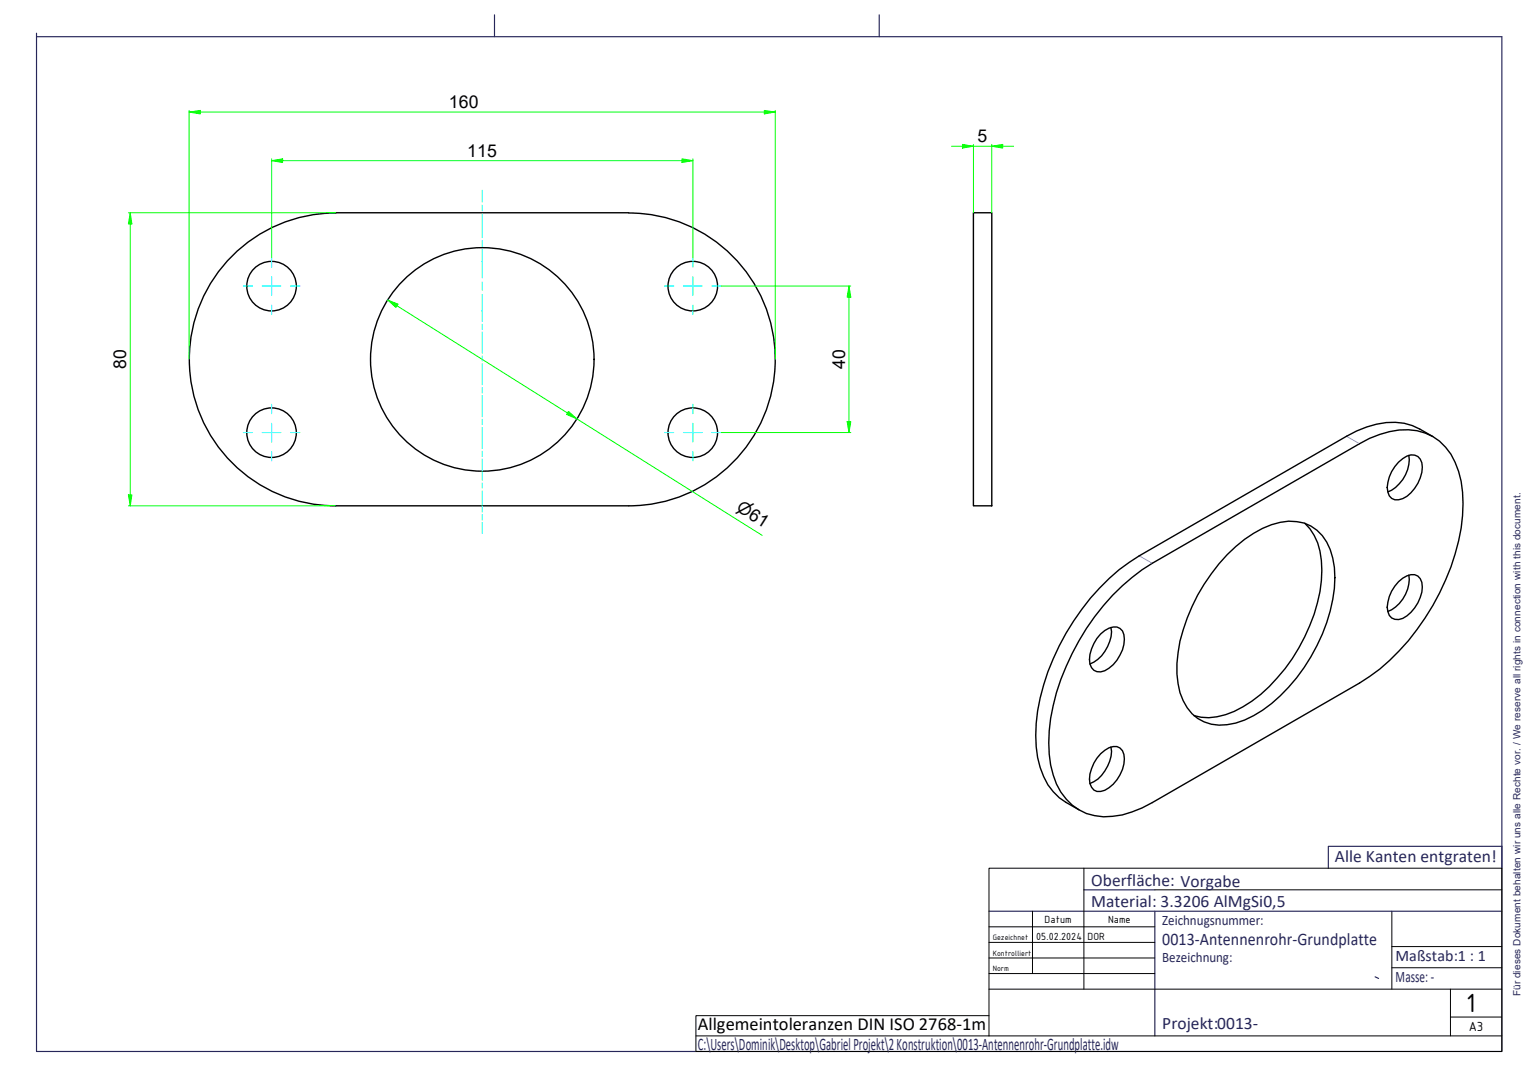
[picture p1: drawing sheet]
<svg xmlns="http://www.w3.org/2000/svg" width="420mm" height="297mm" viewBox="0 0 420 297" stroke-linecap="round" stroke-linejoin="round" font-family="sans-serif">
<!-- layer: AM_0 -->
<g fill="none" stroke="#000" stroke-width=".38">
<path d="M91.6 58.1h80M91.7 58.2a40 40 0 0 0-40 39.9 40 40 0 0 0 40 40h79.9a40 40 0 0 0 40-40 40 40 0 0 0-39.9-39.9M265.7 58.1h5.1v80h-5.1zM391.2 119.2a18.4 18.4 0 0 0-10.3-3.9 24.7 24.7 0 0 0-13.3 3.8l-56.6 32.7a60.7 60.7 0 0 0-23.5 28.1 47.6 47.6 0 0 0-4.2 26.9 17.1 17.1 0 0 0 7.7 12.3l3.6 2M381.8 126.2a4.4 4.4 0 0 1 5.3-1.6 4.2 4.2 0 0 1 1.1 4.4 10.5 10.5 0 0 1-5.2 7.1 2.67 2.67 0 0 1-4.1-1.7 9.7 9.7 0 0 1 2.9-8.2zM384.6 124.3a9.7 9.7 0 0 1-5.7 10M335 151.4a29.9 29.9 0 0 1 14.5-8.8 11.3 11.3 0 0 1 13.7 7.4 28.1 28.1 0 0 1 0 16.8 49.2 49.2 0 0 1-18.5 27.1 18.7 18.7 0 0 1-14 3.8 11.5 11.5 0 0 1-8.6-8.6 30.2 30.2 0 0 1 .9-17.2 50.8 50.8 0 0 1 12-20.5zM356.2 142.9a16.4 16.4 0 0 1 4.7 12.8 45.9 45.9 0 0 1-10.1 26.8 35.9 35.9 0 0 1-16.2 12.6 13.8 13.8 0 0 1-8.7 .3M381.8 158.8a5.4 5.4 0 0 1 4.4-1.9 3 3 0 0 1 2.1 3.4 10.6 10.6 0 0 1-5.3 8.5 2.74 2.74 0 0 1-4.1-1.8 9.7 9.7 0 0 1 2.9-8.2zM384.6 157a9.7 9.7 0 0 1-5.7 9.9M300.5 173.1a5.4 5.4 0 0 1 4.4-1.9 2.93 2.93 0 0 1 2.1 3.3 10.6 10.6 0 0 1-5.4 8.6 2.86 2.86 0 0 1-3-.2 2.86 2.86 0 0 1-1.2-2.8 11 11 0 0 1 3.1-7zM303.3 171.3a9.8 9.8 0 0 1-3.6 8.7l-2.1 1.3"/>
<path d="M303.7 162.5a53.6 53.6 0 0 1 10.9-8.7l56.6-32.7a23.5 23.5 0 0 1 15.6-3.5 14.1 14.1 0 0 1 10.5 8.6 32.2 32.2 0 0 1 1.6 18 64.7 64.7 0 0 1-25 40.5l-2.7 1.8-56.6 32.6a22.6 22.6 0 0 1-15.8 3.6 14.7 14.7 0 0 1-11.3-11.1 39.5 39.5 0 0 1 .9-22.5 68.4 68.4 0 0 1 15.3-26.6zM300.5 205.8a5.3 5.3 0 0 1 4.4-2 3 3 0 0 1 2.1 3.4 10.4 10.4 0 0 1-5.4 8.6 2.82 2.82 0 0 1-3.1-.2 2.82 2.82 0 0 1-1.1-2.9 11 11 0 0 1 3.1-6.9zM303.3 203.9a9.8 9.8 0 0 1-3.6 8.8l-2.1 1.2"/>
<circle cx="74.1" cy="78.1" r="6.8"/>
<circle cx="189.1" cy="78.1" r="6.8"/>
<circle cx="131.7" cy="98.1" r="30.5"/>
<circle cx="74.1" cy="118.1" r="6.8"/>
<circle cx="189.1" cy="118.1" r="6.8"/>
</g>
<!-- layer: AM_TANG -->
<path d="M367.6 119.1l3.6 2M311 151.8l3.6 2" fill="none" stroke="#8080ff" stroke-width=".27"/>
<path d="M10 10h400v277.1h-400zM10 9.1v.9M135 4v6M240 4v6M362.6 237v-5.9h47.4v5.9M270 248.8h140M295.9 242.9h19.4M315.3 248.8v34M375.4 266.7l1 .4" fill="none" stroke="#262659" stroke-width=".32"/>
<!-- layer: AM_0 -->
<path d="M380 258.4h30M380 248.8v21.3M270 277.3h-80v9.8h80M380 264.2h30M190 282.8h80" fill="none" stroke="#000" stroke-width=".27"/>
<!-- layer: Schriftkopf -->
<path d="M295.9 237v33.1M270 253h45.3M270 257.3h45.3M281.9 248.8v17M315.3 242.9h94.7M270 261.5h45.3M270 265.8h45.3M270 270.1h140M396 277.7h14M396 270.1v12.7M410 282.8h-140v-45.8h140v50.1h-140" fill="none" stroke="#000" stroke-width=".27"/>
<!-- layer: AM_5 -->
<path d="M270.8 39.9h2.9" fill="none" stroke="#0f0" stroke-width=".27"/>
<path d="M270.8 39.9l2.9-.5v1z" fill-rule="evenodd" fill="#0f0"/>
<path d="M262.8 39.9h2.9M270.8 39.9l2.9-.5v1z" fill="none" stroke="#0f0" stroke-width=".27"/>
<path d="M262.8 39.4l2.9 .5-2.9 .5z" fill-rule="evenodd" fill="#0f0"/>
<path d="M51.6 30.6h3.1M259.8 39.9h3M262.8 39.4l2.9 .5-2.9 .5zM265.7 39.9h5.1M265.7 39.4v18.7M270.8 39.4v18.7M273.7 39.9h3" fill="none" stroke="#0f0" stroke-width=".27"/>
<path d="M51.6 30.6l3.1-.5v1z" fill-rule="evenodd" fill="#0f0"/>
<path d="M51.6 30.6l3.1-.5v1zM208.7 30.6h2.9" fill="none" stroke="#0f0" stroke-width=".27"/>
<path d="M208.7 30.1l2.9 .5-2.9 .5z" fill-rule="evenodd" fill="#0f0"/>
<path d="M51.6 30.1v68M54.7 30.6h154M208.7 30.1l2.9 .5-2.9 .5zM211.6 30.1v68M35.6 58.1v3" fill="none" stroke="#0f0" stroke-width=".27"/>
<path d="M35.6 58.1l.4 3h-.9z" fill-rule="evenodd" fill="#0f0"/>
<path d="M35.6 58.1l.4 3h-.9zM35.6 135.1v3" fill="none" stroke="#0f0" stroke-width=".27"/>
<path d="M35.1 135.1h.9l-.4 3z" fill-rule="evenodd" fill="#0f0"/>
<path d="M35.1 58.1h56.5M35.6 61.1v74M154.9 112.8l2.6 1.5M35.1 135.1h.9l-.4 3zM35.1 138.1h56.5" fill="none" stroke="#0f0" stroke-width=".27"/>
<path d="M155.2 112.3l2.3 2-2.8-1.2z" fill-rule="evenodd" fill="#0f0"/>
<path d="M105.9 81.9l2.5 1.6M155.2 112.3l2.3 2-2.8-1.2z" fill="none" stroke="#0f0" stroke-width=".27"/>
<path d="M105.9 81.9l2.7 1.1-.5 .9z" fill-rule="evenodd" fill="#0f0"/>
<path d="M74.2 43.9h3M105.9 81.9l2.7 1.1-.5 .9zM108.4 83.5l46.5 29.3M157.5 114.3l50.6 31.9" fill="none" stroke="#0f0" stroke-width=".27"/>
<!-- layer: AM_7 -->
<g fill="none" stroke="#0ff" stroke-width=".27">
<path d="M66.4 78.1h2.6M71.6 78.1h5.1M74.2 70.3v2.6M74.2 75.6v5.1M79.3 78.1h2.6M181.4 78.1h2.6M186.6 78.1h5.1M189.2 70.3v2.6M189.2 75.6v5.1M194.3 78.1h2.6M74.2 83.3v2.5M189.2 83.3v2.5"/>
<path d="M66.4 118.1h2.6M71.6 118.1h5.1M74.2 110.3v2.7M74.2 115.6v5.1M79.3 118.1h2.6M181.4 118.1h2.6M186.6 118.1h5.1M189.2 110.3v2.7M189.2 115.6v5.1M194.3 118.1h2.6M74.2 123.3v2.5M189.2 123.3v2.5"/>
</g>
<!-- layer: AM_5 -->
<path d="M74.2 43.9l3-.5v1z" fill-rule="evenodd" fill="#0f0"/>
<path d="M74.2 43.9l3-.5v1zM186.2 43.9h3" fill="none" stroke="#0f0" stroke-width=".27"/>
<path d="M186.2 43.4l3 .5-3 .5z" fill-rule="evenodd" fill="#0f0"/>
<path d="M74.2 43.4v26.9M77.2 43.9h109M186.2 43.4l3 .5-3 .5zM189.2 43.4v26.9M231.8 78.1v3" fill="none" stroke="#0f0" stroke-width=".27"/>
<path d="M231.8 78.1l.5 3h-1z" fill-rule="evenodd" fill="#0f0"/>
<path d="M231.8 78.1l.5 3h-1zM231.8 115.1v3" fill="none" stroke="#0f0" stroke-width=".27"/>
<path d="M231.3 115.1h1l-.5 3z" fill-rule="evenodd" fill="#0f0"/>
<path d="M196.9 78.1h35.4M231.8 81.1v34M196.9 118.1h35.4M231.3 115.1h1l-.5 3z" fill="none" stroke="#0f0" stroke-width=".27"/>
<!-- layer: AM_7 -->
<g fill="none" stroke="#0ff" stroke-width=".27">
<path d="M131.6 51.9v3.3M131.6 56v1.6M131.6 58.4v6.5M131.6 65.7v1.6M131.6 68.1v7.8M131.6 77v2.2M131.6 80.4v7.3M131.6 88.5v1.4M131.6 90.7v5.7M131.6 97.1v1.5M131.6 99.3v5.8M131.6 105.8v1.5"/>
<path d="M131.6 108v5.8M131.6 114.5v1.4M131.6 116.7v5.8M131.6 123.2v1.4M131.6 125.3v5.8M131.6 131.9v1.4M131.6 134v5.8M131.6 140.5v1.5M131.6 142.7v2.9"/>
</g>
<text font-size="7.7" x="400.2" y="276.3">1</text>
<text font-size="5" x="190.5" y="281.2">Allgemeintoleranzen DIN ISO 2768-1m</text>
<g font-size="4.8">
<text x="122.6" y="29.6">160</text>
<text x="266.9" y="38.8">5</text>
<text x="127.6" y="42.8">115</text>
<text x="34.5" y="100.8" transform="rotate(-90 34.5 100.8)">80</text>
<text x="230.7" y="100.8" transform="rotate(-90 230.7 100.8)">40</text>
</g>
<g font-size="4.8" fill="#262659">
<text x="364.4" y="235.3">Alle Kanten entgraten!</text>
<text x="297.9" y="241.8">Oberfläche: Vorgabe</text>
<text x="297.9" y="247.7">Material: 3.3206 AlMgSi0,5</text>
<text x="317.3" y="257.9">0013-Antennenrohr-Grundplatte</text>
<text x="317.3" y="281">Projekt:0013-</text>
<text x="190.5" y="286.7">C:\Users\Dominik\Desktop\GabrielProjekt\2Konstruktion\0013-Antennenrohr-Grundplatte.idw</text>
</g>
<text font-size="4.6" x="200.8" y="139.3" transform="rotate(32 200.8 139.3)">⌀61</text>
<g font-size="4.4" fill="#262659">
<text x="381" y="262.4">Maßstab:1 : 1</text>
<text x="381" y="268">Masse:-</text>
</g>
<g font-size="3.9" fill="#262659">
<text x="317.3" y="252.7">Zeichnugsnummer:</text>
<text x="317.3" y="262.7">Bezeichnung:</text>
</g>
<text font-size="3.9" x="401" y="281.5">A3</text>
<g font-size="3">
<text x="282.9" y="256.7">05.02.2024</text>
<text x="285.2" y="252">Datum</text>
<text x="296.9" y="256.7">DOR</text>
<text x="302.5" y="252">Name</text>
</g>
<text font-size="2.7" fill="#262659" x="415.1" y="272" transform="rotate(-90 415.1 272)">Für dieses Dokument behalten wir uns alle Rechte vor. / We reserve all rights in connection with this document.</text>
<g font-size="2.3">
<text x="271" y="256.7">Gezeichnet</text>
<text x="271" y="260.9">Kontrolliert</text>
<text x="271" y="265.2">Norm</text>
</g>
</svg>
